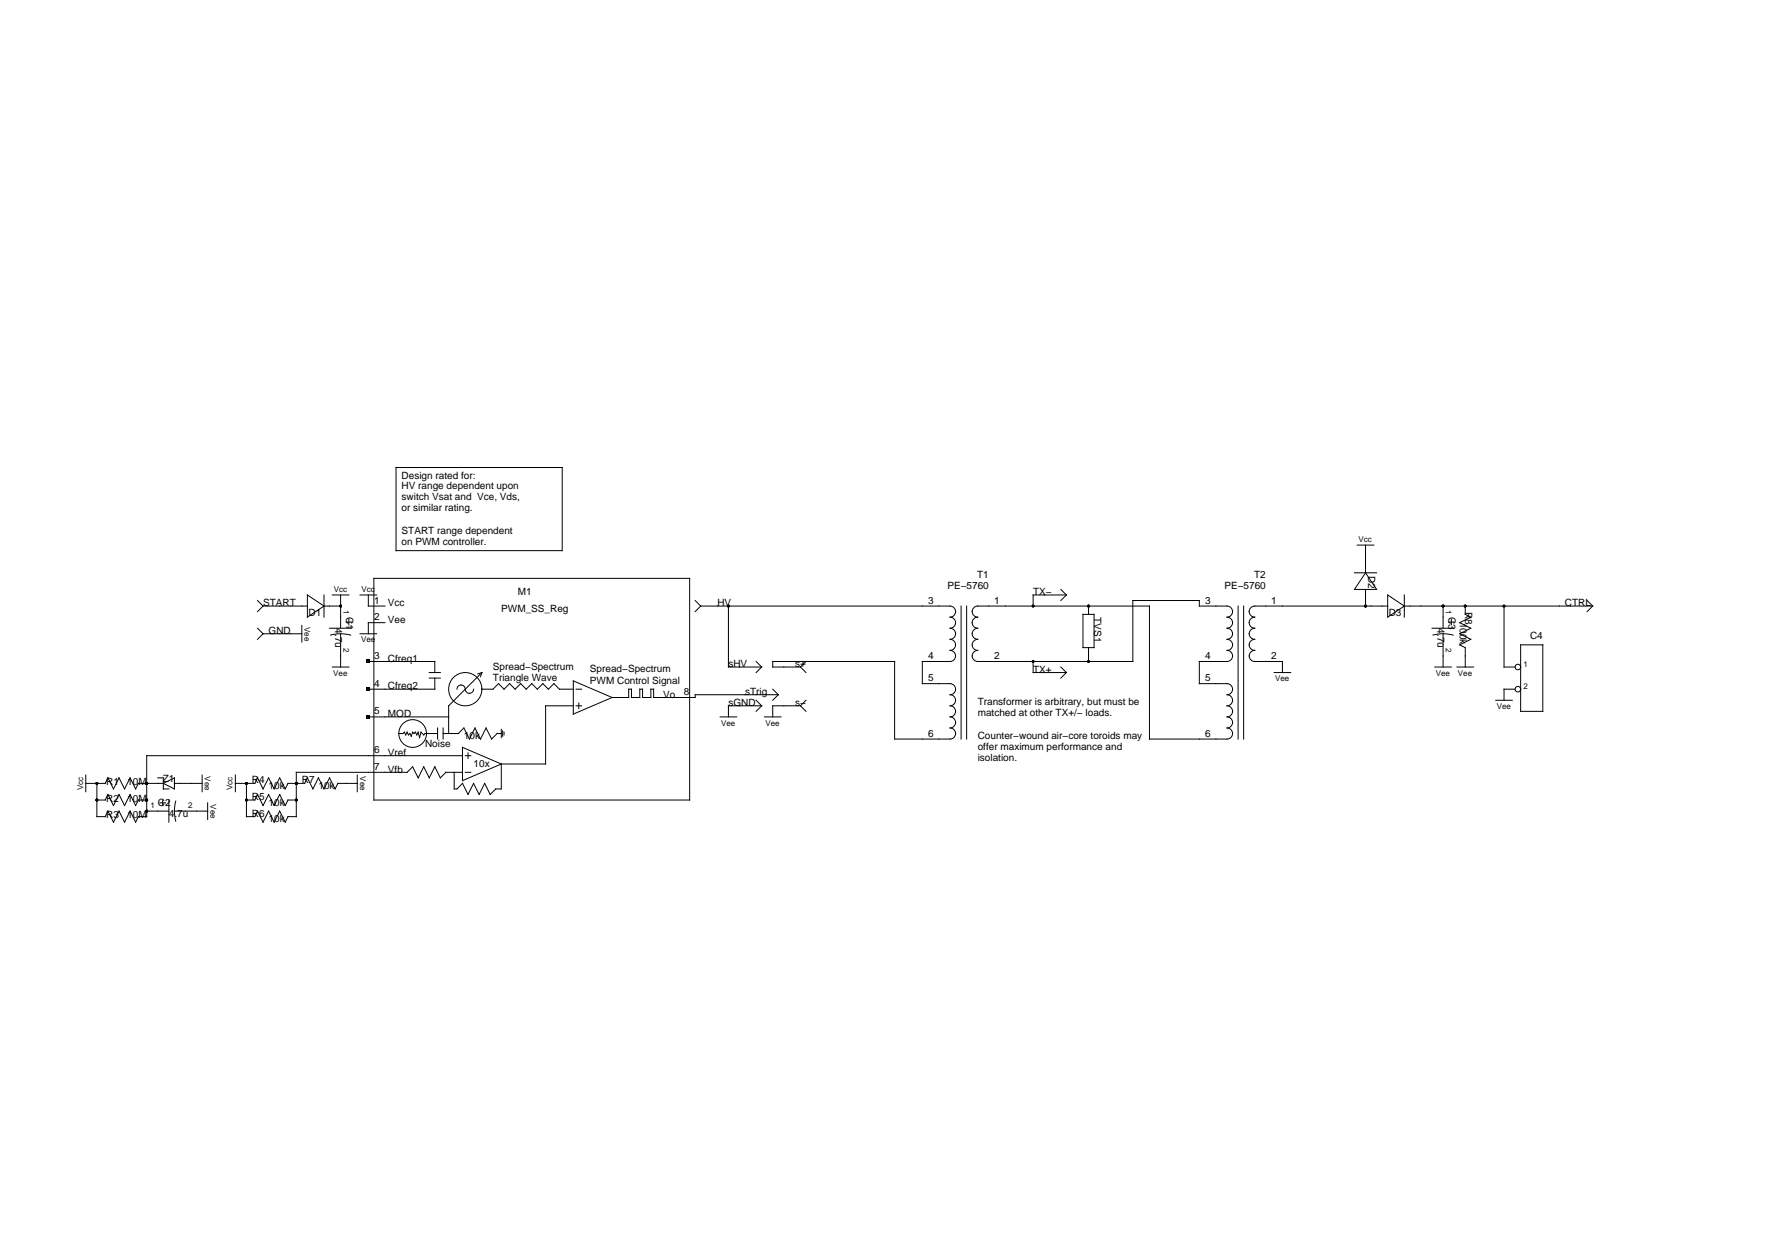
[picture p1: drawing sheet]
<svg xmlns="http://www.w3.org/2000/svg" width="297mm" height="210mm" viewBox="0 0 297 210" stroke-linecap="round" stroke-linejoin="round" font-family="sans-serif">
<g fill="none" stroke="#000" stroke-width=".17">
<path d="M66.3 78.3h27.8v13.9h-27.8zM51.5 99.6l2.8 1.8-2.8 1.9zM54.3 99.6v3.7M55.6 99.6h2.8M57 99.6v5.6M60.3 99.6h2.8M61.7 99.6v1.8h2.8M62.6 96.8h52.9v37.1h-52.9zM177.6 98.7l1 .9M178.6 99.6h-5.6v1.8M178.6 99.6l-1 .9M226.8 95.9h3.7"/>
<path d="M227.3 91.2h2.7M228.6 91.2v4.7M228.6 98.7v2.7M228.6 95.9l1.9 2.8h-3.7zM232.4 99.6l2.7 1.8-2.7 1.9zM235.1 99.6v3.7M43.1 100.5l.9 .9M43.1 105.2l.9 .9M44 101.4h7.5M44 101.4l-.9 1M44 106.1h6.5M44 106.1l-.9 .9"/>
<path d="M50.5 104.7v2.8M54.3 101.4h2.7M55.2 105.2h3.7M55.4 106.3a6.5 6.5 0 0 1 3.3 0M55.6 111.7h2.8M57 106.1v5.6M58 104.1h.9M58.4 103.7v.9M60.3 106.1h2.8M61.7 120h13.4M61.7 110.7h11.1v1.9M64.5 104.2h-2.8v1.9"/>
<path d="M71.9 112.6h1.8M71.9 113.5h1.8M72.8 113.5v1.9h-11.1M76.5 115.4a.7 .7 0 0 1 .7-.7 .7 .7 0 0 1 .7 .7 .7 .7 0 0 0 .7 .7 .7 .7 0 0 0 .7-.7M80.7 115.4h1.8l1-1 .9 1 .9-1 1 1 .9-1 .9 1 .9-1 1 1 .9-1 .9 1 .9-1 1 1h2.3M80.7 112.6l-5.6 5.5v4.7M80.7 112.6l-.2 .7M80.7 112.6l-.7 .2M96 118.1h-4.6v9.8h-7.5M96 114l6.5 2.8-6.5 2.7zM96.5 118.1h.9M96.5 115.4h.9"/>
<path d="M96.9 117.7v.9M116.4 100.5l.9 .9M117.3 101.4h41.8a.93 .93 0 0 1 .9 1 .93 .93 0 0 1-.9 .9 .93 .93 0 0 1 .9 .9 .93 .93 0 0 1-.9 1 .93 .93 0 0 1 .9 .9 .93 .93 0 0 1-.9 .9 .93 .93 0 0 1 .9 .9 .93 .93 0 0 1-.9 1 .93 .93 0 0 1 .9 .9 .93 .93 0 0 1-.9 .9h-4.7v3.7h4.7a.93 .93 0 0 1 .9 1 .93 .93 0 0 1-.9 .9 .93 .93 0 0 1 .9 .9 .93 .93 0 0 1-.9 .9 .93 .93 0 0 1 .9 1 .93 .93 0 0 1-.9 .9 .93 .93 0 0 1 .9 .9 .93 .93 0 0 1-.9 1 .93 .93 0 0 1 .9 .9 .93 .93 0 0 1-.9 .9h-9.3v-13h-20.4v1h4.6M117.3 101.4l-.9 1M120.6 120h2.8M122 101.4v10.3h5.5M126.6 110.7l.9 1M126.6 117.2l.9 .9M127.5 118.1h-5.5v1.9M127.5 111.7l-.9 .9M127.5 118.1l-.9 1M128 120h2.8"/>
<path d="M129.4 115.4l.9 .9M130.3 116.3h-13.9v.5h-7v-1.4h-.4v1.4h-1.4v-1.4h-.5v1.4h-1.4v-1.4h-.4v1.4h-2.8M130.3 116.3l-.9 .9M134 118.1h-4.6v1.9M134 118.1l1 1M134 111.7l1 .9M135 117.2l-1 .9M135 110.7l-1 1M160.9 101.4v22.3M161.9 101.4v22.3M163.1 101.7a.93 .93 0 0 0-.2 1 .93 .93 0 0 0 .8 .6 .93 .93 0 0 0-.9 .9 .93 .93 0 0 0 .9 1 .93 .93 0 0 0-.9 .9 .93 .93 0 0 0 .9 .9 .93 .93 0 0 0-.9 .9 .93 .93 0 0 0 .9 1 .93 .93 0 0 0-.9 .9 .93 .93 0 0 0 .9 .9h26v-10.2h11.1v.9h4.7a.93 .93 0 0 1 .9 1 .93 .93 0 0 1-.9 .9 .93 .93 0 0 1 .9 .9 .93 .93 0 0 1-.9 1 .93 .93 0 0 1 .9 .9 .93 .93 0 0 1-.9 .9 .93 .93 0 0 1 .9 .9 .93 .93 0 0 1-.9 1 .93 .93 0 0 1 .9 .9 .93 .93 0 0 1-.9 .9h-4.7v3.7h4.7a.93 .93 0 0 1 .9 1 .93 .93 0 0 1-.9 .9 .93 .93 0 0 1 .9 .9 .93 .93 0 0 1-.9 .9 .93 .93 0 0 1 .9 1 .93 .93 0 0 1-.9 .9 .93 .93 0 0 1 .9 .9 .93 .93 0 0 1-.9 1 .93 .93 0 0 1 .9 .9 .93 .93 0 0 1-.9 .9h-13v-22.3h-28.8zM173 110.7v1.9h5.6"/>
<path d="M177.6 111.7l1 .9M178.6 112.6l-1 .9M181.3 102.8h1.9v5.6h-1.9zM182.3 101.4v1.4M182.3 108.4v2.3M207.3 101.4v22.3M208.2 101.4v22.3M213.3 112.6h2.8M232.4 101.4h-22.3a.93 .93 0 0 0-.9 1 .93 .93 0 0 0 .9 .9 .93 .93 0 0 0-.9 .9 .93 .93 0 0 0 .9 1 .93 .93 0 0 0-.9 .9 .93 .93 0 0 0 .9 .9 .93 .93 0 0 0-.9 .9 .93 .93 0 0 0 .9 1 .93 .93 0 0 0-.9 .9 .93 .93 0 0 0 .9 .9h4.6v1.9M235.1 101.4h31.6M239.8 105.2h3.7M239.9 106.3a6.5 6.5 0 0 1 3.4 0"/>
<path d="M240.2 111.7h2.8M241.6 101.4v3.8M241.6 106.1v5.6M242.6 104.1h.9M243 103.7v.9M243.9 111.7h2.8M245.3 101.4v1.4l1 .5-1.9 .9 1.9 1-1.9 .9 1.9 .9-1.9 .9 .9 .5v3.3M250.4 117.2h2.8M251.8 101.4v10.3h1.9M253.7 115.4h-1.9v1.8M254.6 107.9h3.7v11.2h-3.7zM265.7 100.5l1 .9"/>
<path d="M266.7 101.4l-1 1M14.4 131.1h3.2l.5-.9 .9 1.9 .9-1.9 1 1.9 .9-1.9 .9 1.9M14.4 129.7v2.8M16.2 133.9h1.4l.5-.9 .9 1.8 .9-1.8 1 1.8 .9-1.8 .9 1.8M16.2 131.1v5.6h1.4l.5-.9 .9 1.8 .9-1.8 1 1.8 .9-1.8 .9 1.8M23.2 133.9h1.4M23.2 131.1h4.1M23.2 136.7l-.5 .9M23.2 133.9l-.5 .9M23.2 131.1l-.5 1M24.6 135.8h3.7M26.4 130.2h.9v1.9h1"/>
<path d="M26.8 134.4h.9M27.2 133.9v.9M27.3 131.1l1.9-.9v1.9zM28.3 133.9v3.7M29.2 131.1h4.6M29.2 135.8h5.6M29.4 134.1a6.5 6.5 0 0 0 0 3.3M33.8 129.7v2.8M34.8 134.4v2.8M39.4 131.1h3.3l.4-.9 .9 1.9 1-1.9 .9 1.9 .9-1.9 1 1.9 .4-1h2.8M39.4 129.7v2.8M41.3 133.9h1.4l.4-.9 .9 1.8 1-1.8 .9 1.8 .9-1.8 1 1.8 .4-.9h1.4"/>
<path d="M51 131.1l.5-.9 .9 1.9 .9-1.9 1 1.9 .9-1.9 .9 1.9 .5-1h3.2M59.8 129.7v2.8M66.8 122.8h.7l.2-.2 .2 .4 .3-.4 .2 .4 .2-.2 .3 .4 .2-.6 .2 .2 .3-.2 .2 .4 .2-.4 .3 .9 .2-.9 .4 .4 .3-.2h2.1M73.3 121.9v1.8M74.2 122.8h2.5l1-.9 .9 1.8 .9-1.8 1 1.8 .9-1.8 .9 1.8 .9-.9h.7M74.2 121.9v1.8M77.4 129.3h-2.7l-1 .9-.9-1.9-.9 1.9-1-1.9-.9 1.9-.9-1.9-.9 1h-18.6v7.4h-1.4l-.4 .9-1-1.8-.9 1.8-.9-1.8-1 1.8-.9-1.8-.4 .9h-1.4v-5.6M77.4 126.5h-52.8v10.2h-1.4M77.4 125.1l6.5 2.8-6.5 2.8zM77.9 129.3h.9M77.9 126.5h.9M78.4 126v1"/>
<path d="M83.9 127.9v4.2h-.9l-.9 .9-.9-1.9-1 1.9-.9-1.9-.9 1.9-1-1.9-.9 1h-.5v-2.8M83.9 122.1v1.4M84.2 122.3v.9M84.4 122.6v.4"/>
<circle cx="77.9" cy="115.4" r="2.78"/>
<circle cx="254.2" cy="111.7" r=".46"/>
<circle cx="254.2" cy="115.4" r=".46"/>
<circle cx="69.1" cy="122.8" r="2.32"/>
</g>
<g fill="#000">
<path d="M61.4 110.4h.6v.6h-.6zM61.4 115.1h.6v.5h-.6zM61.4 119.7h.6v.6h-.6z"/>
<circle cx="57" cy="101.4" r=".23"/>
<circle cx="122" cy="101.4" r=".23"/>
<circle cx="173" cy="101.4" r=".23"/>
<circle cx="173" cy="110.7" r=".23"/>
<circle cx="182.3" cy="101.4" r=".23"/>
<circle cx="182.3" cy="110.7" r=".23"/>
<circle cx="228.6" cy="101.4" r=".23"/>
<circle cx="241.6" cy="101.4" r=".23"/>
<circle cx="245.3" cy="101.4" r=".23"/>
<circle cx="251.8" cy="101.4" r=".23"/>
<circle cx="16.2" cy="133.9" r=".23"/>
<circle cx="16.2" cy="131.1" r=".23"/>
<circle cx="24.6" cy="133.9" r=".23"/>
<circle cx="24.6" cy="135.8" r=".23"/>
<circle cx="24.6" cy="131.1" r=".23"/>
<circle cx="41.3" cy="133.9" r=".23"/>
<circle cx="41.3" cy="131.1" r=".23"/>
<circle cx="49.6" cy="133.9" r=".23"/>
<circle cx="49.6" cy="131.1" r=".23"/>
</g>
<g font-size="1.7">
<text x="67.2" y="80.1">Design rated for:</text>
<text x="67.2" y="81.9">HV range dependent upon</text>
<text x="67.2" y="83.7">switch Vsat and Vce, Vds,</text>
<text x="67.2" y="85.6">or similar rating.</text>
<text x="67.2" y="89.4">START range dependent</text>
<text x="67.2" y="91.2">on PWM controller.</text>
<text x="44" y="101.4">START</text>
<text x="62.6" y="101">1</text>
<text x="65" y="101.5">Vcc</text>
<text x="86.7" y="99.6">M1</text>
<text x="120.1" y="101.4">HV</text>
<text x="155.4" y="101">3</text>
<text x="158.6" y="98.7">PE−5760</text>
<text x="163.6" y="96.8">T1</text>
<text x="166.4" y="101">1</text>
<text x="173" y="99.6">TX−</text>
<text x="201.8" y="101">3</text>
<text x="205" y="98.7">PE−5760</text>
<text x="210" y="96.8">T2</text>
<text x="212.8" y="101">1</text>
<text x="229.1" y="96.3" transform="rotate(90 229.1 96.3)">D2</text>
<text x="262" y="101.4">CTRL</text>
<text x="45" y="106.1">GND</text>
<text x="51.6" y="103.1">D1</text>
<text x="56.1" y="105.2" transform="rotate(90 56.1 105.2)">4.7u</text>
<text x="58" y="103.3" transform="rotate(90 58 103.3)">C1</text>
<text x="62.6" y="103.8">2</text>
<text x="65" y="104.3">Vee</text>
<text x="83.9" y="102.4">PWM_SS_Reg</text>
<text x="183.2" y="103.3" transform="rotate(90 183.2 103.3)">TVS1</text>
<text x="232.5" y="103.1">D3</text>
<text x="240.7" y="105.2" transform="rotate(90 240.7 105.2)">4.7u</text>
<text x="242.6" y="103.3" transform="rotate(90 242.6 103.3)">C3</text>
<text x="244.4" y="104.2" transform="rotate(90 244.4 104.2)">100k</text>
<text x="245.3" y="102.4" transform="rotate(90 245.3 102.4)">R8</text>
<text x="256.2" y="107">C4</text>
<text x="62.6" y="110.3">3</text>
<text x="65" y="110.8">Cfreq1</text>
<text x="82.5" y="112.1">Spread−Spectrum</text>
<text x="82.5" y="114">Triangle Wave</text>
<text x="98.8" y="112.6">Spread−Spectrum</text>
<text x="122" y="111.7">sHV</text>
<text x="133.1" y="111.7">s+</text>
<text x="155.4" y="110.3">4</text>
<text x="166.4" y="110.3">2</text>
<text x="173" y="112.6">TX+</text>
<text x="201.8" y="110.3">4</text>
<text x="212.8" y="110.3">2</text>
<text x="62.6" y="114.9">4</text>
<text x="62.6" y="119.6">5</text>
<text x="65" y="115.4">Cfreq2</text>
<text x="98.8" y="114.4">PWM Control Signal</text>
<text x="111.1" y="116.8">Vo</text>
<text x="114.5" y="116.3">8</text>
<text x="122" y="118.1">sGND</text>
<text x="124.7" y="116.3">sTrig</text>
<text x="133.1" y="118.1">s−</text>
<text x="155.4" y="114">5</text>
<text x="163.7" y="118">Transformer is arbitrary, but must be</text>
<text x="163.7" y="119.9">matched at other TX+/− loads.</text>
<text x="201.8" y="114">5</text>
<text x="65" y="120">MOD</text>
<text x="71.2" y="125.1">Noise</text>
<text x="77.7" y="123.7">10k</text>
<text x="155.4" y="123.3">6</text>
<text x="163.7" y="123.7">Counter−wound air−core toroids may</text>
<text x="163.7" y="125.5">offer maximum performance and</text>
<text x="201.8" y="123.3">6</text>
<text x="17.8" y="131.4">R1</text>
<text x="21.3" y="131.4">10M</text>
<text x="27.3" y="131">Z1</text>
<text x="42.2" y="131.1">R4</text>
<text x="50.5" y="131.1">R7</text>
<text x="62.6" y="128.9">7</text>
<text x="62.6" y="126.1">6</text>
<text x="65" y="129.3">Vfb</text>
<text x="65" y="126.5">Vref</text>
<text x="79.3" y="128.3">10x</text>
<text x="163.7" y="127.4">isolation.</text>
<text x="17.8" y="137">R3</text>
<text x="17.8" y="134.2">R2</text>
<text x="21.3" y="137">10M</text>
<text x="21.3" y="134.2">10M</text>
<text x="26.4" y="134.8">C2</text>
<text x="28.3" y="136.7">4.7u</text>
<text x="42.2" y="133.9">R5</text>
<text x="42.2" y="136.7">R6</text>
<text x="45" y="132.1">10k</text>
<text x="45" y="134.8">10k</text>
<text x="45" y="137.6">10k</text>
<text x="53.3" y="132.1">10k</text>
</g>
<g font-size="1.3">
<text x="227.5" y="90.8">Vcc</text>
<text x="55.9" y="99.1">Vcc</text>
<text x="60.5" y="99.1">Vcc</text>
<text x="51" y="104.9" transform="rotate(90 51 104.9)">Vee</text>
<text x="57.5" y="102.1" transform="rotate(90 57.5 102.1)">1</text>
<text x="60.4" y="107.5">Vee</text>
<text x="242.1" y="102.1" transform="rotate(90 242.1 102.1)">1</text>
<text x="55.8" y="113.1">Vee</text>
<text x="57.5" y="108.4" transform="rotate(90 57.5 108.4)">2</text>
<text x="240.4" y="113.1">Vee</text>
<text x="242.1" y="108.4" transform="rotate(90 242.1 108.4)">2</text>
<text x="244.1" y="113.1">Vee</text>
<text x="255.1" y="111.7">1</text>
<text x="213.5" y="114">Vee</text>
<text x="250.6" y="118.7">Vee</text>
<text x="255.1" y="115.4">2</text>
<text x="120.7" y="121.4">Vee</text>
<text x="128.2" y="121.4">Vee</text>
<text x="34.3" y="130" transform="rotate(90 34.3 130)">Vee</text>
<text x="60.3" y="130" transform="rotate(90 60.3 130)">Vee</text>
<text x="13.9" y="132.3" transform="rotate(-90 13.9 132.3)">Vcc</text>
<text x="25.2" y="135.3">1</text>
<text x="31.5" y="135.3">2</text>
<text x="35.2" y="134.6" transform="rotate(90 35.2 134.6)">Vee</text>
<text x="38.9" y="132.3" transform="rotate(-90 38.9 132.3)">Vcc</text>
</g>
</svg>
